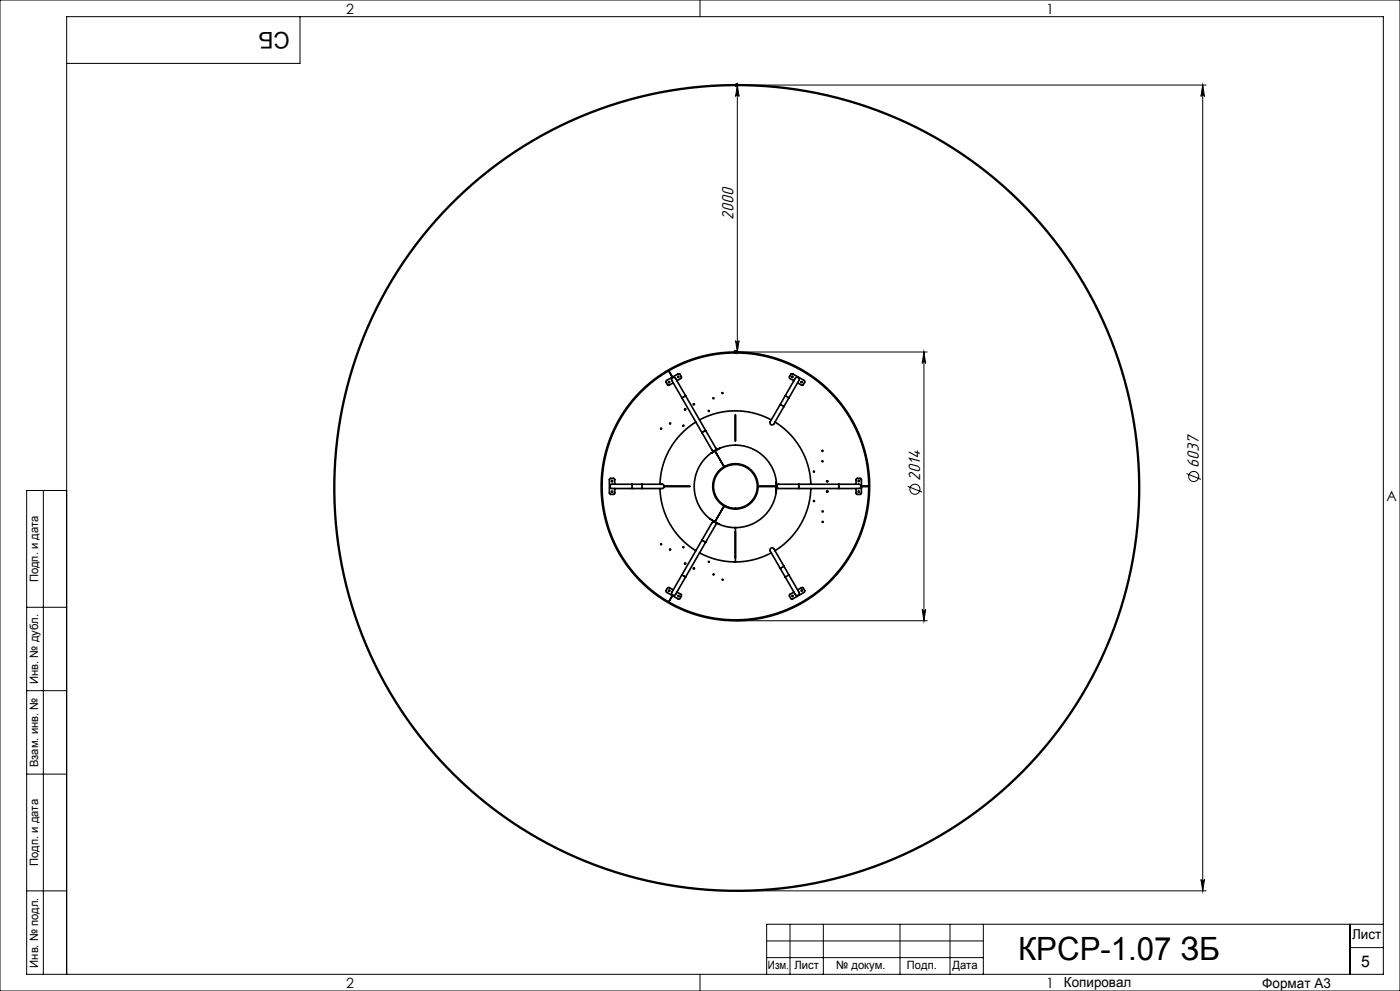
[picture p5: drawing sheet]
<svg xmlns="http://www.w3.org/2000/svg" width="420mm" height="297mm" viewBox="0 0 420 297" stroke-linecap="round" stroke-linejoin="round" font-family="sans-serif">
<g fill="none" stroke="#000" stroke-width=".3">
<path d="M0 0h420v297h-420zM90 5v14h-70M210 0v5M221 25.5h140.8M221.2 25.5v80M221.2 25.5l.5 3.4a.53 .53 0 0 0-.5-.5 .53 .53 0 0 0-.5 .5zM360.8 25.5v241.5M360.8 25.5l.5 3.4a.53 .53 0 0 0-.5-.5 .53 .53 0 0 0-.5 .5zM220.6 105.5h57.6M220.7 102.1a.53 .53 0 0 0 .5 .5 .53 .53 0 0 0 .5-.5l-.5 3.4zM277.2 105.5v80.5M277.2 105.5l.5 3.4a.53 .53 0 0 0-.5-.5 .53 .53 0 0 0-.5 .5z"/>
<path d="M13 147v145M20 147h-12v145h407v-287h-395v287M272.3 145.8l4.3 1.7M355.9 141.9l4.4 1.8M8 182h12M220.6 186h57.6M276.7 182.6a.53 .53 0 0 0 .5 .5 .53 .53 0 0 0 .5-.5l-.5 3.4zM8 207h12M8 232h12M8 267h12M221 267h140.8M237 277v15"/>
<path d="M247 277v15M270 277v15M285 277v15M295 277v15M360.3 263.6a.53 .53 0 0 0 .5 .5 .53 .53 0 0 0 .5-.5l-.5 3.4zM405 277v15M415 277h-185v15M210 292v5M230 282h65M230 287h65M405 284h10"/>
<circle cx="274.5" cy="146.6" r="1.51"/>
<circle cx="358.1" cy="142.8" r="1.51"/>
</g>
<g fill="none" stroke="#000" stroke-width=".7" stroke-linecap="butt">
<path d="M220.5 25.5h1M220.7 25.1l.7 .8M221 25v1M221.4 25.1l-.7 .8M220.1 105.5h1M220.3 105.1l.7 .8M220.6 105v1M221 105.1l-.7 .8"/>
<circle cx="221" cy="146.2" r="120.7"/>
</g>
<g fill="#000">
<path d="M220.7 102.1a.53 .53 0 0 0 .5 .5 .53 .53 0 0 0 .5-.5l-.5 3.4zM221.2 25.5l.5 3.4a.53 .53 0 0 0-.5-.5 .53 .53 0 0 0-.5 .5zM360.3 263.6a.53 .53 0 0 0 .5 .5 .53 .53 0 0 0 .5-.5l-.5 3.4zM360.8 25.5l.5 3.4a.53 .53 0 0 0-.5-.5 .53 .53 0 0 0-.5 .5z"/>
<path d="M277.2 105.5l.5 3.4a.53 .53 0 0 0-.5-.5 .53 .53 0 0 0-.5 .5zM276.7 182.6a.53 .53 0 0 0 .5 .5 .53 .53 0 0 0 .5-.5l-.5 3.4z"/>
</g>
<g fill="none" stroke="#000" stroke-width=".5">
<path d="M200.6 111.1a40 40 0 0 0 0 69.3M200.6 111.1a40 40 0 0 1 60 34.7M200.6 111.1l1.1 1.9M203.1 114.1l1.3-.9-.6-1.2-4 2.3 .7 1.2 1.5-.8M204.6 119.2l6 10.4M205.7 118.6l-2.9-5a.7 .7 0 0 0-1.2-.3 .7 .7 0 0 0 .2 1.1l2.8 4.8M205.7 118.6l-1.1 .6M205.7 118.6l6 10.4M235.6 118.6l2.9-5a.7 .7 0 0 1 1.1-.3 .7 .7 0 0 1-.2 1.1l-2.7 4.8M235.6 118.6l1.1 .6M235.6 118.6l-1.5 2.6M236.7 119.2l-1.5 2.6"/>
<path d="M238.2 114.1l-1.4-.9 .7-1.2 3.9 2.3-.6 1.2-1.5-.8M208.8 126.5a22.6 22.6 0 0 0-10.8 18.6M209.9 125.8a22.6 22.6 0 0 1 21.5 0M211.7 129l2.9 5a.7 .7 0 0 1-.3 1.1 .7 .7 0 0 1-1-.7l-2.7-4.8M211.7 129l-1.1 .6M214.5 135.2l2.7 4.7M216.1 134.3l-2.8 1.5M220.6 124.4v7.8M232.5 126.5a22.6 22.6 0 0 1 10.8 18.6M234.1 121.2l-2.9 5a.71 .71 0 0 0 .2 1.1 .71 .71 0 0 0 1-.7l2.8-4.8M234.1 121.2l1.1 .6M184.4 145.1l-.1-1.6h-1.4v4.6h1.4l.1-1.7"/>
<path d="M189.6 145.1h-5.8a.7 .7 0 0 0-.8 .9 .7 .7 0 0 0 1.1 .4h5.5M189.6 145.1v1.3M189.6 146.4h3M189.6 145.1h3M192.6 145.1h5.8a.71 .71 0 0 1 .9 .8 .71 .71 0 0 1-1.1 .5h-5.6M192.6 145.1v1.3M198 146.4a22.6 22.6 0 0 0 10.8 18.6M199.3 145.8h7.7M212.9 155.4l2.8 1.7M217.2 151.7l-2.7 4.6M220.6 158.1v10.3M227.4 145.8h5.4"/>
<path d="M232.9 144.4l-.1 3.2M239.6 145.1h-5.8a.7 .7 0 0 0-.8 .9 .7 .7 0 0 0 1.1 .4h5.5M239.6 145.1v1.3M239.6 146.4h12M239.6 145.1h12M243.3 146.4a22.6 22.6 0 0 1-10.8 18.6M248 147.4h.3M248 144.2h.3M251.6 145.1h5.8a.7 .7 0 0 1 .8 .9 .7 .7 0 0 1-1 .4h-5.6M251.6 145.1v1.3M256.8 145.1l.1-1.6h1.4v4.6h-1.4l-.1-1.7M258.4 145.8h2.2"/>
<path d="M260.6 145.8a40 40 0 0 1-60 34.6M201.7 178.5l-1.1 1.9M202 176.8l-1.5-.7-.7 1.2 4 2.2 .6-1.1-1.3-1M204.6 172.3l-2.9 5a.7 .7 0 0 0 .3 1.1 .7 .7 0 0 0 .9-.7l2.8-4.8M204.6 172.3l1.1 .6M209.9 165.7a22.6 22.6 0 0 0 10.7 2.7M210.6 161.9l2.9-5a.7 .7 0 0 1 1.1-.3 .7 .7 0 0 1-.2 1.1l-2.7 4.8M210.6 161.9l1.1 .6M210.6 161.9l-6 10.4M211.7 162.5l-6 10.4M231.4 165.7a22.6 22.6 0 0 1-10.8 2.7M234.1 170.3l1.5 2.6"/>
<path d="M235.2 169.7l-2.9-5a.71 .71 0 0 0-1.1-.3 .71 .71 0 0 0 .1 1.1l2.8 4.8M235.2 169.7l-1.1 .6M235.2 169.7l1.5 2.6M236.7 172.3l2.9 5a.7 .7 0 0 1-.3 1.1 .7 .7 0 0 1-1-.7l-2.7-4.8M236.7 172.3l-1.1 .6M239.3 176.8l1.5-.7 .6 1.2-3.9 2.2-.7-1.1 1.4-1"/>
<circle cx="200.7" cy="114.5" r=".18"/>
<circle cx="203.5" cy="112.9" r=".18"/>
<circle cx="214.1" cy="119.4" r=".14"/>
<circle cx="216.8" cy="117.8" r=".14"/>
<circle cx="237.7" cy="112.9" r=".18"/>
<circle cx="240.5" cy="114.5" r=".18"/>
<circle cx="198.3" cy="128.4" r=".14"/>
<circle cx="201" cy="126.9" r=".14"/>
<circle cx="205" cy="127.6" r=".14"/>
<circle cx="205.6" cy="122.7" r=".18"/>
<circle cx="208.2" cy="121.2" r=".18"/>
<circle cx="212.7" cy="123.2" r=".14"/>
<circle cx="246.8" cy="138.3" r=".14"/>
<circle cx="246.8" cy="135.1" r=".14"/>
<circle cx="183.6" cy="144.2" r=".18"/>
<circle cx="183.6" cy="147.4" r=".18"/>
<circle cx="220.6" cy="145.8" r="12.4"/>
<circle cx="220.6" cy="145.8" r="40.3"/>
<circle cx="220.6" cy="145.8" r="6.8"/>
<circle cx="220.6" cy="145.8" r="6.6"/>
<circle cx="244.2" cy="150.2" r=".14"/>
<circle cx="244.2" cy="141.4" r=".14"/>
<circle cx="246.8" cy="156.4" r=".14"/>
<circle cx="246.8" cy="153.3" r=".14"/>
<circle cx="248.2" cy="147.3" r=".18"/>
<circle cx="248.2" cy="144.3" r=".18"/>
<circle cx="257.6" cy="144.2" r=".18"/>
<circle cx="257.6" cy="147.4" r=".18"/>
<circle cx="198.3" cy="163.1" r=".14"/>
<circle cx="200.7" cy="177" r=".18"/>
<circle cx="201" cy="164.7" r=".14"/>
<circle cx="203.5" cy="178.6" r=".18"/>
<circle cx="205" cy="164" r=".14"/>
<circle cx="205.6" cy="168.9" r=".18"/>
<circle cx="208.2" cy="170.4" r=".18"/>
<circle cx="212.7" cy="168.4" r=".14"/>
<circle cx="214.1" cy="172.2" r=".14"/>
<circle cx="216.8" cy="173.7" r=".14"/>
<circle cx="237.7" cy="178.6" r=".18"/>
<circle cx="240.5" cy="177" r=".18"/>
</g>
<text font-size="9.6" x="305.4" y="287.8">КРСР-1.07 ЗБ</text>
<text font-size="6.9" x="86.9" y="9.4" transform="rotate(-180 86.9 9.4)">СБ</text>
<g font-size="5.1">
<text x="220.1" y="65.8" transform="rotate(-90 220.1 65.8)">2000</text>
<text x="359.7" y="140.3" transform="rotate(-90 359.7 140.3)">6037</text>
<text x="276" y="144.1" transform="rotate(-90 276 144.1)">2014</text>
</g>
<text font-size="4.8" x="408.3" y="289.7">5</text>
<g font-size="4.2">
<text x="103.8" y="4.2">2</text>
<text x="313.8" y="4.2">1</text>
<text x="415.9" y="150.2">A</text>
<text x="103.8" y="296.2">2</text>
<text x="313.8" y="296.2">1</text>
</g>
<g font-size="4.1">
<text x="405.6" y="281.5">Лист</text>
<text x="319.2" y="295.9">Копировал</text>
<text x="378.7" y="296">Формат А3</text>
</g>
<g font-size="3.4">
<text x="11.4" y="174.5" transform="rotate(-90 11.4 174.5)">Подп. и дата</text>
<text x="11.4" y="205" transform="rotate(-90 11.4 205)">Инв. № дубл.</text>
<text x="11.4" y="229.9" transform="rotate(-90 11.4 229.9)">Взам. инв. №</text>
<text x="11.4" y="259.5" transform="rotate(-90 11.4 259.5)">Подп. и дата</text>
<text x="11.4" y="290" transform="rotate(-90 11.4 290)">Инв. № подл.</text>
<text x="230.4" y="290.4">Изм.</text>
<text x="238.3" y="290.4">Лист</text>
<text x="250.9" y="290.4">№ докум.</text>
<text x="272.1" y="290.4">Подп.</text>
<text x="285.7" y="290.5">Дата</text>
</g>
</svg>
